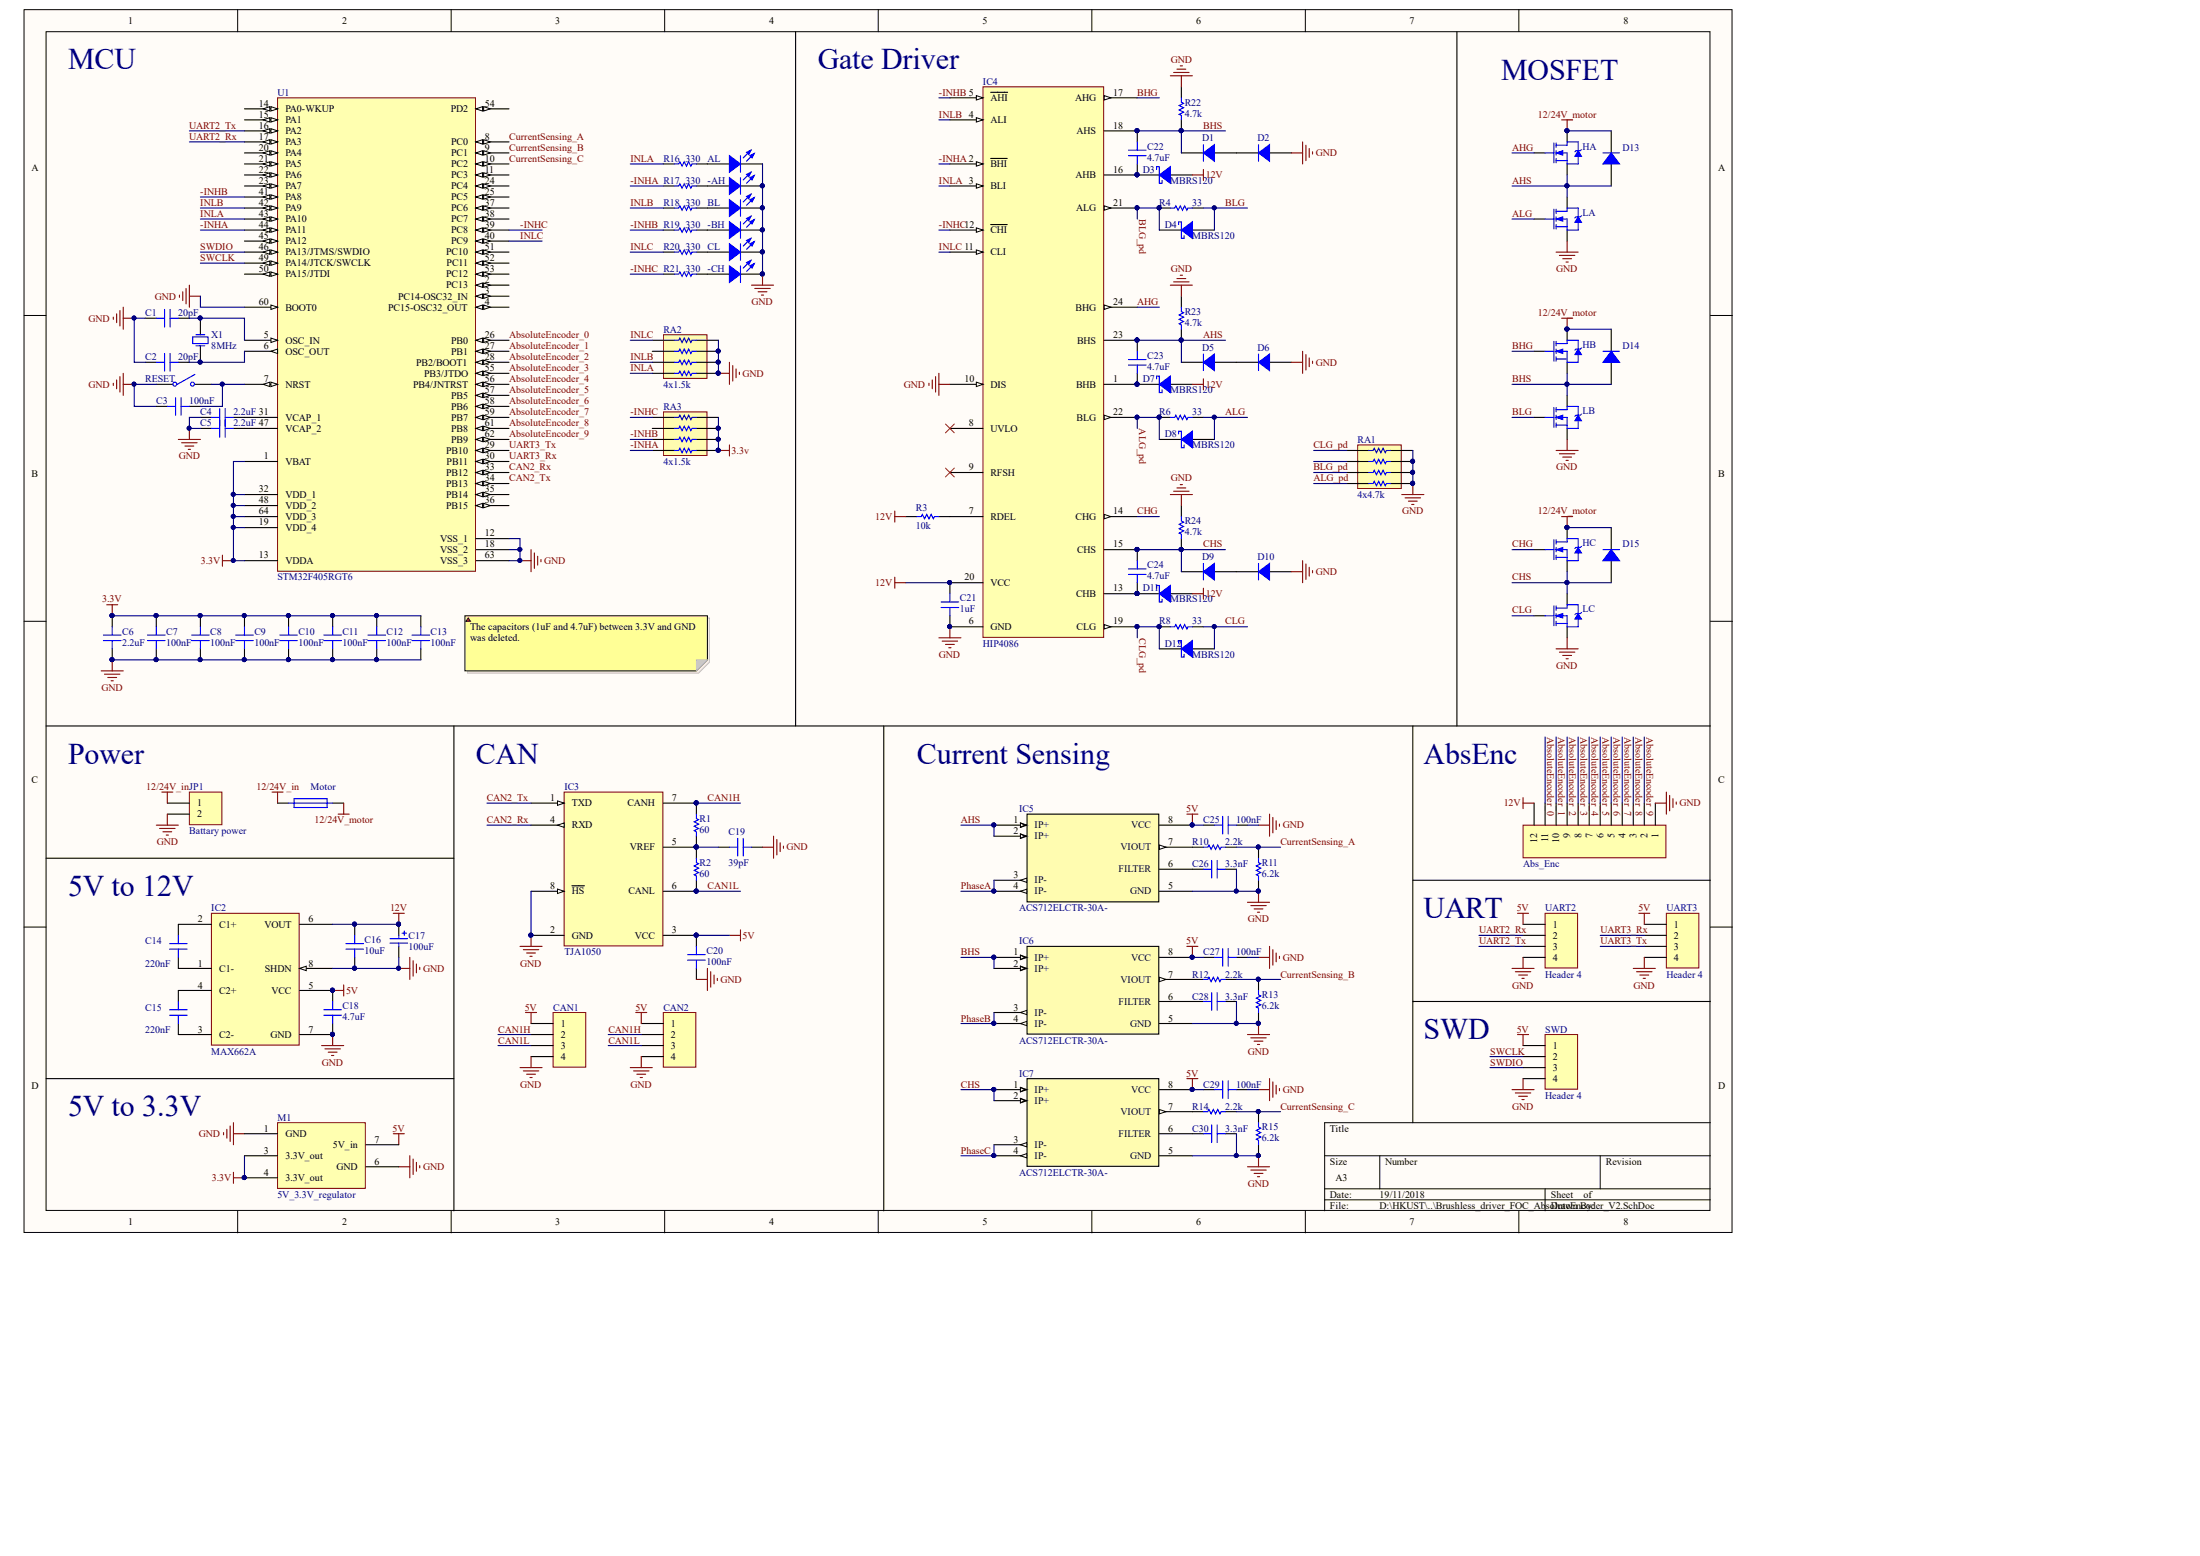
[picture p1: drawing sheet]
# Altium project Brushless_driver_FOC_AbsoluteEncoder_V2.PrjPcb
1 sheet, 99 parts. Net scope: global (net labels, ports and power ports of the same name join across sheets).
Board file: Brushless_driver_FOC_AbsoluteEncoder_V2.PcbDoc

## Sheet Brushless_driver_FOC_AbsoluteEncoder_V2.SchDoc
size A3

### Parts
-AH  (no value)  [D0805]
-BH  (no value)  [D0805]
-CH  (no value)  [D0805]
Abs_Enc  (no value)  [HDR1X12]
AL  (no value)  [D0805]
BL  (no value)  [D0805]
C1  20pF  [CC2012-0805]
C2  20pF  [CC2012-0805]
C3  100nF  [CC2012-0805]
C4  2.2uF  [CC2012-0805]
C5  2.2uF  [CC2012-0805]
C6  2.2uF  [CC2012-0805]
C7  100nF  [CC2012-0805]
C8  100nF  [CC2012-0805]
C9  100nF  [CC2012-0805]
C10  100nF  [CC2012-0805]
C11  100nF  [CC2012-0805]
C12  100nF  [CC2012-0805]
C13  100nF  [CC2012-0805]
C14  220nF  [CC2012-0805]
C15  220nF  [CC2012-0805]
C16  10uF  [CC2012-0805]
C17  100uF  [EIA7343]
C18  4.7uF  [CC2012-0805]
C19  39pF  [CC2012-0805]
C20  100nF  [CC2012-0805]
C21  1uF  [CC2012-0805]
C22  4.7uF  [CC2012-0805]
C23  4.7uF  [CC2012-0805]
C24  4.7uF  [CC2012-0805]
C25  100nF  [CC2012-0805]
C26  3.3nF  [CC2012-0805]
C27  100nF  [CC2012-0805]
C28  3.3nF  [CC2012-0805]
C29  100nF  [CC2012-0805]
C30  3.3nF  [CC2012-0805]
CAN1  (no value)  [LOCKEDHDR-4]
CAN2  (no value)  [LOCKEDHDR-4]
CL  (no value)  [D0805]
D1  (no value)  [SOD-80]
D2  (no value)  [SOD-80]
D3  MBRS120  [SMA]
D4  MBRS120  [SMA]
D5  (no value)  [SOD-80]
D6  (no value)  [SOD-80]
D7  MBRS120  [SMA]
D8  MBRS120  [SMA]
D9  (no value)  [SOD-80]
D10  (no value)  [SOD-80]
D11  MBRS120  [SMA]
D12  MBRS120  [SMA]
D13  (no value)  [SOD-80]
D14  (no value)  [SOD-80]
D15  (no value)  [SOD-80]
HA  (no value)  [TO-252AA]
HB  (no value)  [TO-252AA]
HC  (no value)  [TO-252AA]
IC2  MAX662A  [SOP-8]
IC3  TJA1050  [SOP-8]
IC4  HIP4086  [SOP-24]
IC5  ACS712ELCTR-30A-  [SOIC-8]
IC6  ACS712ELCTR-30A-  [SOIC-8]
IC7  ACS712ELCTR-30A-  [SOIC-8]
JP1  Battary power  [T-CONNECTOR(M)]
LA  (no value)  [TO-252AA]
LB  (no value)  [TO-252AA]
LC  (no value)  [TO-252AA]
M1  5V_3.3V_regulator  [5V_to_3.3_regulator_module]
Motor  (no value)  [FUSE SOCKET]
R1  60  [CR2012-0805]
R2  60  [CR2012-0805]
R3  10k  [CR2012-0805]
R4  33  [CR2012-0805]
R6  33  [CR2012-0805]
R8  33  [CR2012-0805]
R10  2.2k  [CR2012-0805]
R11  6.2k  [CR2012-0805]
R12  2.2k  [CR2012-0805]
R13  6.2k  [CR2012-0805]
R14  2.2k  [CR2012-0805]
R15  6.2k  [CR2012-0805]
R16  330  [CR2012-0805]
R17  330  [CR2012-0805]
R18  330  [CR2012-0805]
R19  330  [CR2012-0805]
R20  330  [CR2012-0805]
R21  330  [CR2012-0805]
R22  4.7k  [CR2012-0805]
R23  4.7k  [CR2012-0805]
R24  4.7k  [CR2012-0805]
RA1  4x4.7k  [ARC241-0603x4]
RA2  4x1.5k  [ARC241-0603x4]
RA3  4x1.5k  [ARC241-0603x4]
RESET  (no value)  [PUSH SWITCH]
SWD  Header 4  [LOCKEDHDR-4]
U1  STM32F405RGT6  [LQFP64]
UART2  Header 4  [LOCKEDHDR-4]
UART3  Header 4  [LOCKEDHDR-4]
X1  8MHz  [BCY-W2/E4.7]

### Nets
3.3V: C6.1 C7.1 C8.1 C9.1 C10.1 C11.1 C12.1 C13.1 M1.3(3.3V_out) M1.4(3.3V_out) RA3.2 RA3.4 RA3.6 RA3.8 U1.1(VBAT) U1.13(VDDA) U1.19(VDD_4) U1.32(VDD_1) U1.48(VDD_2) U1.64(VDD_3)
5V: C18.1 C20.1 C25.1 C27.1 C29.1 CAN1.1 CAN2.1 IC2.5(VCC) IC3.3(VCC) IC5.8(VCC) IC6.8(VCC) IC7.8(VCC) M1.7(5V_in) SWD.1 UART2.1 UART3.1
12/24V_in: JP1.1 Motor.1
12/24V_motor: D13.2(K) D14.2(K) D15.2(K) HA.4(D) HB.4(D) HC.4(D) Motor.2
12V: Abs_Enc.12 C16.1 C17.1 C21.1 D3.1(A) D7.1(A) D11.1(A) IC2.6(VOUT) IC4.20(VCC) R3.1
GND: -AH.2(K) -BH.2(K) -CH.2(K) Abs_Enc.1 AL.2(K) BL.2(K) C1.1 C2.1 C3.1 C4.1 C5.1 C6.2 C7.2 C8.2 C9.2 C10.2 C11.2 C12.2 C13.2 C16.2 C17.2 C18.2 C19.2 C20.2 C21.2 C25.2 C26.2 C27.2 C28.2 C29.2 C30.2 CAN1.4 CAN2.4 CL.2(K) D2.1(A) D6.1(A) D10.1(A) IC2.7(GND) IC2.8(SHDN) IC3.2(GND) IC3.8(~{HS}) IC4.6(GND) IC4.10(DIS) IC5.5(GND) IC6.5(GND) IC7.5(GND) JP1.2 LA.3(S) LB.3(S) LC.3(S) M1.1(GND) M1.6(GND) R11.1 R13.1 R15.1 R22.2 R23.2 R24.2 RA1.2 RA1.4 RA1.6 RA1.8 RA2.2 RA2.4 RA2.6 RA2.8 RESET.1(COMMON) SWD.4 U1.12(VSS_1) U1.18(VSS_2) U1.60(BOOT0) U1.63(VSS_3) UART2.4 UART3.4
-INHA: IC4.2(~{BHI}) R17.1 RA3.7 U1.44(PA11)
-INHB: IC4.5(~{AHI}) R19.1 RA3.5 U1.41(PA8)
-INHC: IC4.12(~{CHI}) R21.1 RA3.1 U1.39(PC8)
AbsoluteEncoder_0: Abs_Enc.11 U1.26(PB0)
AbsoluteEncoder_1: Abs_Enc.10 U1.27(PB1)
AbsoluteEncoder_2: Abs_Enc.9 U1.28(PB2/BOOT1)
AbsoluteEncoder_3: Abs_Enc.8 U1.55(PB3/JTDO)
AbsoluteEncoder_4: Abs_Enc.7 U1.56(PB4/JNTRST)
AbsoluteEncoder_5: Abs_Enc.6 U1.57(PB5)
AbsoluteEncoder_6: Abs_Enc.5 U1.58(PB6)
AbsoluteEncoder_7: Abs_Enc.4 U1.59(PB7)
AbsoluteEncoder_8: Abs_Enc.3 U1.61(PB8)
AbsoluteEncoder_9: Abs_Enc.2 U1.62(PB9)
AHG: HA.1(G) IC4.24(BHG)
AHS: C23.1 D5.2(K) D13.1(A) HA.3(S) IC4.23(BHS) IC5.1(IP+) IC5.2(IP+) LA.4(D) R23.1
ALG: D8.1(A) LA.1(G) R6.1
ALG_pd: D8.2(K) IC4.22(BLG) R6.2 RA1.7
BHG: HB.1(G) IC4.17(AHG)
BHS: C22.1 D1.2(K) D14.1(A) HB.3(S) IC4.18(AHS) IC6.1(IP+) IC6.2(IP+) LB.4(D) R22.1
BLG: D4.1(A) LB.1(G) R4.1
BLG_pd: D4.2(K) IC4.21(ALG) R4.2 RA1.5
CAN1H: CAN1.2 CAN2.2 IC3.7(CANH) R1.1
CAN1L: CAN1.3 CAN2.3 IC3.6(CANL) R2.1
CAN2_Rx: IC3.4(RXD) U1.33(PB12)
CAN2_Tx: IC3.1(TXD) U1.34(PB13)
CHG: HC.1(G) IC4.14(CHG)
CHS: C24.1 D9.2(K) D15.1(A) HC.3(S) IC4.15(CHS) IC7.1(IP+) IC7.2(IP+) LC.4(D) R24.1
CLG: D12.1(A) LC.1(G) R8.1
CLG_pd: D12.2(K) IC4.19(CLG) R8.2 RA1.1
CurrentSensing_A: R10.2 R11.2 U1.8(PC0)
CurrentSensing_B: R12.2 R13.2 U1.9(PC1)
CurrentSensing_C: R14.2 R15.2 U1.10(PC2)
INLA: IC4.3(BLI) R16.1 RA2.7 U1.43(PA10)
INLB: IC4.4(ALI) R18.1 RA2.5 U1.42(PA9)
INLC: IC4.11(CLI) R20.1 RA2.1 U1.40(PC9)
PhaseA: IC5.3(IP-) IC5.4(IP-)
PhaseB: IC6.3(IP-) IC6.4(IP-)
PhaseC: IC7.3(IP-) IC7.4(IP-)
SWCLK: SWD.2 U1.49(PA14/JTCK/SWCLK)
SWDIO: SWD.3 U1.46(PA13/JTMS/SWDIO)
UART2_Rx: U1.17(PA3) UART2.2
UART2_Tx: U1.16(PA2) UART2.3
UART3_Rx: U1.30(PB11) UART3.2
UART3_Tx: U1.29(PB10) UART3.3
Net-AH_1: -AH.1(A) R17.2
Net-BH_1: -BH.1(A) R19.2
Net-CH_1: -CH.1(A) R21.2
NetAL_1: AL.1(A) R16.2
NetBL_1: BL.1(A) R18.2
NetC1_2: C1.2 U1.5(OSC_IN) X1.2(OSC2)
NetC2_2: C2.2 U1.6(OSC_OUT) X1.1(OSC1)
NetC3_2: C3.2 RESET.2(NO) U1.7(NRST)
NetC4_2: C4.2 U1.31(VCAP_1)
NetC5_2: C5.2 U1.47(VCAP_2)
NetC14_1: C14.1 IC2.1(C1-)
NetC14_2: C14.2 IC2.2(C1+)
NetC15_1: C15.1 IC2.3(C2-)
NetC15_2: C15.2 IC2.4(C2+)
NetC19_1: C19.1 IC3.5(VREF) R1.2 R2.2
NetC22_2: C22.2 D3.2(K) IC4.16(AHB)
NetC23_2: C23.2 D7.2(K) IC4.1(BHB)
NetC24_2: C24.2 D11.2(K) IC4.13(CHB)
NetC26_1: C26.1 IC5.6(FILTER)
NetC28_1: C28.1 IC6.6(FILTER)
NetC30_1: C30.1 IC7.6(FILTER)
NetCL_1: CL.1(A) R20.2
NetD1_1: D1.1(A) D2.2(K)
NetD5_1: D5.1(A) D6.2(K)
NetD9_1: D9.1(A) D10.2(K)
NetIC4_7: IC4.7(RDEL) R3.2
NetIC5_7: IC5.7(VIOUT) R10.1
NetIC6_7: IC6.7(VIOUT) R12.1
NetIC7_7: IC7.7(VIOUT) R14.1

Not connected (* = marked no-connect by the designer): IC4 8(UVLO)* 9(RFSH)*; RA1 3; RA2 3; RA3 3; U1 2(PC13) 3(PC14-OSC32_IN) 4(PC15-OSC32_OUT) 11(PC3) 14(PA0-WKUP) 15(PA1) 20(PA4) 21(PA5) 22(PA6) 23(PA7) 24(PC4) 25(PC5) 35(PB14) 36(PB15) 37(PC6) 38(PC7) 45(PA12) 50(PA15/JTDI) 51(PC10) 52(PC11) 53(PC12) 54(PD2)

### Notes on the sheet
- MCU
- (near IC4) Gate Driver
- MOSFET
- The capacitors (1uF and 4.7uF) between 3.3V and GND was deleted.
- Power
- CAN
- Current Sensing
- AbsEnc
- 5V to 12V
- UART
- SWD
- 5V to 3.3V
